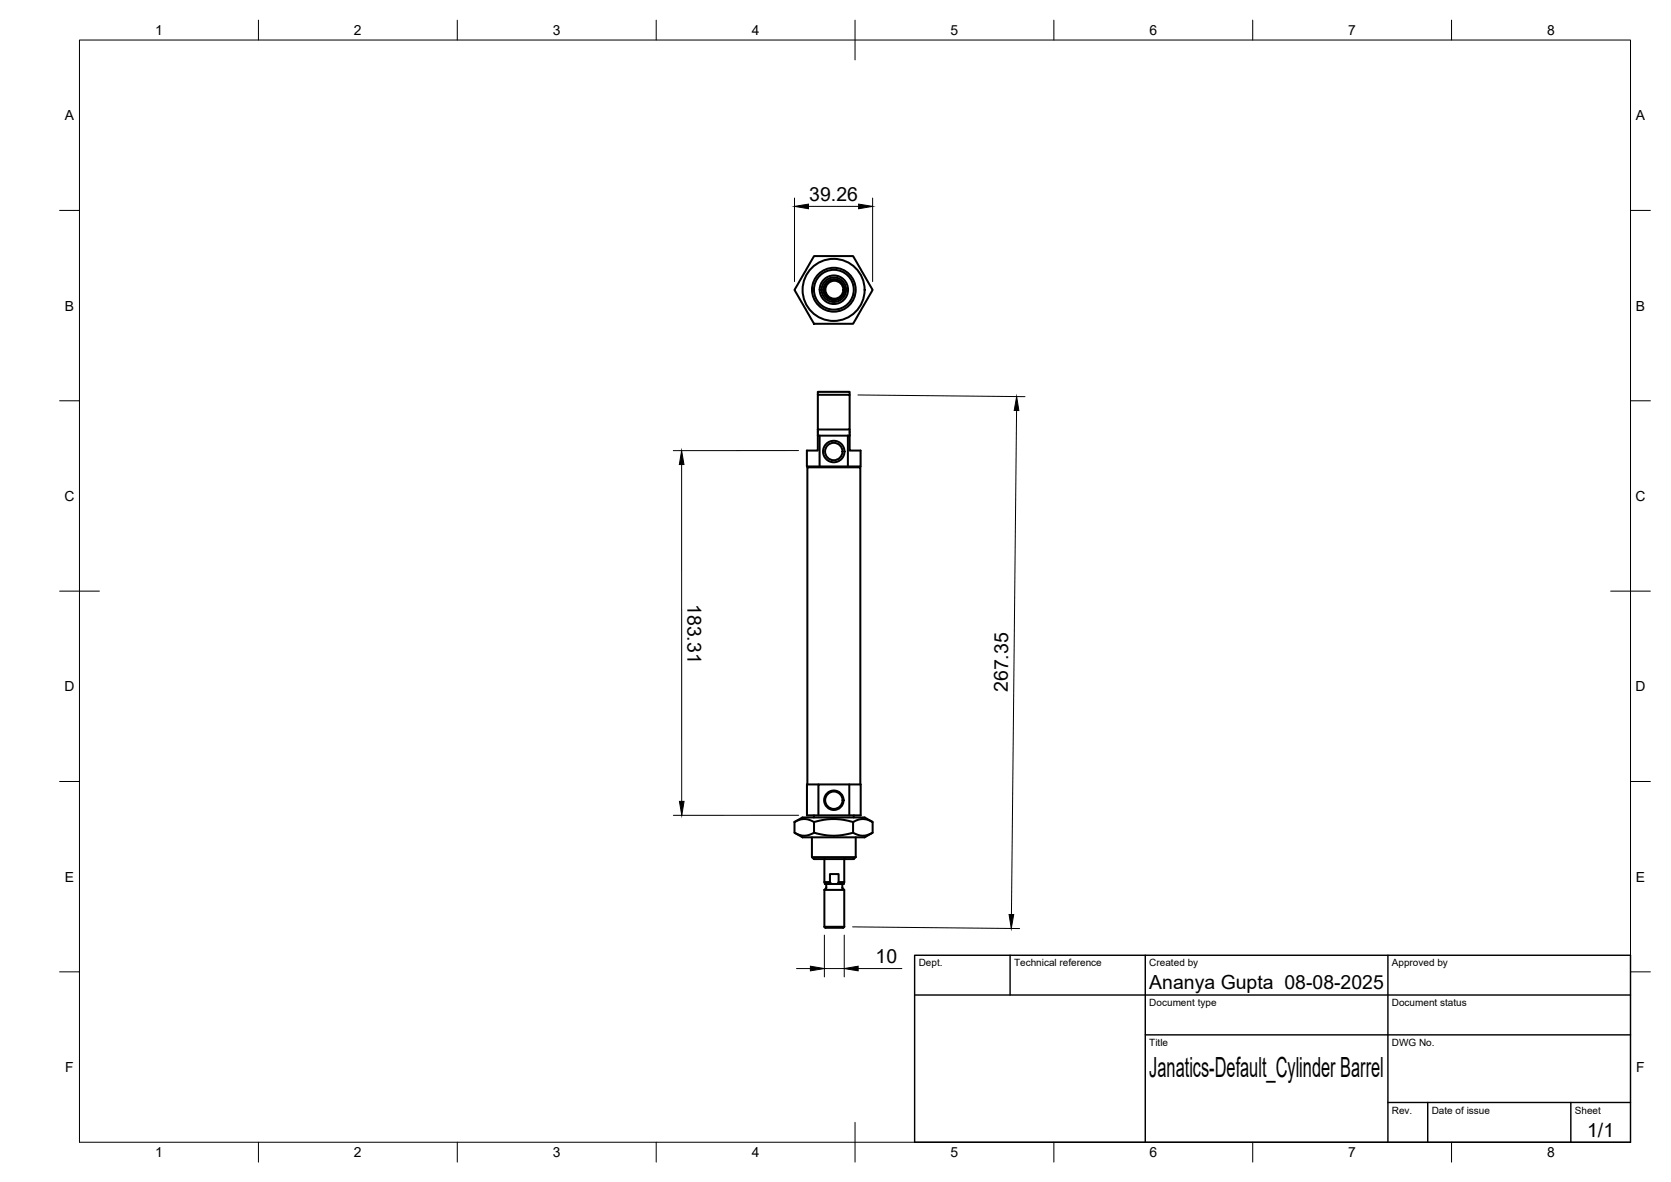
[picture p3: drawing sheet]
<svg xmlns="http://www.w3.org/2000/svg" width="420mm" height="297mm" viewBox="0 0 420 297" stroke-linecap="round" stroke-linejoin="round" font-family="sans-serif">
<!-- layer: Visible -->
<g fill="none" stroke="#000" stroke-width=".51">
<path d="M204.7 64.4h9.8l.7 1.1 4.2 7.4-4.9 8.5h-9.8l-.7-1.2-4.2-7.3zM205.6 99.2h8v8.7h-8zM205.6 99.2v-.7h8v.7M203.1 117.2v.2M205.6 109.5h7.6M205.6 109.5v3.7h-2.7v4h3.2M205.6 107.9v1.6M206.1 117.2h7.1M206.1 109.5v7.7M213.2 109.5h.4M213.2 109.5v7.7M213.6 109.5v3.7h2.8v4h-3.2"/>
<path d="M213.6 107.9v1.6M216.2 117.2v.2M203 197.1v-79.7h13.3v79.7M205.8 197.1h-2.9v7.8h13.5v-7.8h-10.6v7.8M213.6 197.1v7.8M199.8 206.6l2-1.2h15.6l2 1.2M199.8 206.6a4.4 4.4 0 0 1 4.9 0 16.6 16.6 0 0 1 9.8 0 4.4 4.4 0 0 1 4.9 0v2.7a4.3 4.3 0 0 1-4.9 0v-2.7M199.8 206.6v2.7a4.3 4.3 0 0 0 4.9 0M199.8 209.3l2 1.1h15.6l2-1.1M204.2 215.4h11M204.2 210.4v5l.5 .5h10l.5-.5M204.7 204.9v.5"/>
<path d="M204.7 206.6v2.7a16.2 16.2 0 0 0 9.8 0M207.3 215.9v5.8M212.3 215.9v5.8M214.7 204.9v.5M215.2 210.4v5M207.3 221.7h.6a.75 .75 0 0 1 1.1 .5h-1.6zM207.3 232.9a2.71 2.71 0 0 0 2 .3h.9a2.81 2.81 0 0 0 2.1-.3M207.3 232.9h5M207.3 223.6h5M207.3 223.6v9.3M207.7 222.2l.1 .9M207.7 223.2l-.4 .4"/>
<path d="M207.8 223.1v.1M208.7 221.7v-2h2.2v2M211.8 222.2v.9M211.8 223.1l.5 .5v9.3M211.9 222.2h-.1M212.3 221.7l-.1 .5h-3.2M212.3 221.7h-.7a.75 .75 0 0 0-1.1 .5"/>
<circle cx="209.6" cy="72.9" r="7.8"/>
<circle cx="209.7" cy="72.8" r="2.64"/>
<circle cx="209.7" cy="72.8" r="3.1"/>
<circle cx="209.7" cy="72.8" r="5"/>
<circle cx="209.7" cy="72.8" r="5.5"/>
<circle cx="209.7" cy="72.8" r="3.6"/>
<circle cx="209.8" cy="72.8" r="2.25"/>
<circle cx="209.8" cy="72.8" r="2.51"/>
<circle cx="209.6" cy="113.5" r="2.19"/>
<circle cx="209.6" cy="113.5" r="2.7"/>
<circle cx="209.7" cy="201.1" r="2.19"/>
<circle cx="209.7" cy="201.1" r="2.44"/>
</g>
<!-- layer: BORDER -->
<g fill="none" stroke="#000" stroke-width=".25">
<path d="M20 10.1h390v276.9h-390zM65 5.1v5M115 5.1v5M165 5.1v5M215 5.1v10M265 5.1v5M315 5.1v5M365 5.1v5M15 52.9h5M410 52.9h5M15 100.7h5M410 100.7h5"/>
<path d="M15 148.6h10M405 148.6h10M15 196.4h5M410 196.4h5M15 244.2h5M410 244.2h5M65 287v5M115 287v5M165 287v5M215 282.1v9.9M265 287v5M315 287v5"/>
<path d="M365 287v5"/>
</g>
<!-- layer: TITLEBLOCK -->
<path d="M230 240.1h180v46.9h-180zM230 250h180M254 240.1v9.9M288 240.1v46.9M349 240.1v46.9M288 260.1h122M349 277.1h61M359 277.1v9.9M395 277.1v9.9" fill="none" stroke="#000" stroke-width=".36"/>
<!-- layer: FD_Dimensions -->
<g fill="none" stroke="#000" stroke-width=".25">
<path d="M199.8 49.8v21M203.3 51.9h12.6M219.4 49.8v21M215.7 99.3l42 .4M171.4 116.7v84.7M200.8 113.2h-31.5M255.6 103.2l-1.3 126.6M200.8 204.9h-31.5M207.3 235v10.5M212.3 235v10.5M214.4 232.9l42 .4M200.3 243.4h3.5"/>
<path d="M207.3 243.4h5M215.8 243.4h11"/>
</g>
<path d="M199.8 51.9l3.5-.6v1.2zM215.9 51.3l3.5 .6-3.5 .6zM171.4 113.2l.6 3.5h-1.2zM255.6 99.7l.6 3.5h-1.2zM170.8 201.4h1.2l-.6 3.5zM253.7 229.8h1.2l-.6 3.5zM203.8 242.8l3.5 .6-3.5 .6zM212.3 243.4l3.5-.6v1.2z" fill="#000" stroke="#000" stroke-width=".25"/>
<text font-size="7" x="289" y="270.6">Janatics-Default_Cylinder Barrel</text>
<g font-size="4.9">
<text x="203.5" y="50.4">39.26</text>
<text x="172.9" y="151.8" transform="rotate(90 172.9 151.8)">183.31</text>
<text x="253.4" y="173.9" transform="rotate(-89 253.4 173.9)">267.35</text>
<text x="220.2" y="241.9">10</text>
<text x="289" y="248.5">Ananya Gupta 08-08-2025</text>
<text x="399.1" y="285.7">1/1</text>
</g>
<g font-size="3.5">
<text x="39" y="8.8">1</text>
<text x="89" y="8.8">2</text>
<text x="139" y="8.8">3</text>
<text x="189" y="8.8">4</text>
<text x="239" y="8.8">5</text>
<text x="289" y="8.8">6</text>
<text x="339" y="8.8">7</text>
<text x="389" y="8.8">8</text>
<text x="16.3" y="30.2">A</text>
<text x="411.3" y="30.2">A</text>
<text x="16.3" y="78">B</text>
<text x="411.3" y="78">B</text>
<text x="16.2" y="125.9">C</text>
<text x="411.2" y="125.9">C</text>
<text x="16.2" y="173.7">D</text>
<text x="411.2" y="173.7">D</text>
<text x="16.3" y="221.6">E</text>
<text x="411.3" y="221.6">E</text>
<text x="16.4" y="269.4">F</text>
<text x="411.4" y="269.4">F</text>
<text x="39" y="290.8">1</text>
<text x="89" y="290.8">2</text>
<text x="139" y="290.8">3</text>
<text x="189" y="290.8">4</text>
<text x="239" y="290.8">5</text>
<text x="289" y="290.8">6</text>
<text x="339" y="290.8">7</text>
<text x="389" y="290.8">8</text>
</g>
<g font-size="2.5">
<text x="231" y="242.9">Dept.</text>
<text x="255" y="242.9">Technical reference</text>
<text x="289" y="242.9">Created by</text>
<text x="350" y="242.9">Approved by</text>
<text x="289" y="252.8">Document type</text>
<text x="350" y="252.8">Document status</text>
<text x="289" y="262.9">Title</text>
<text x="350" y="262.9">DWG No.</text>
<text x="350" y="279.9">Rev.</text>
<text x="360" y="279.9">Date of issue</text>
<text x="396" y="279.9">Sheet</text>
</g>
</svg>
